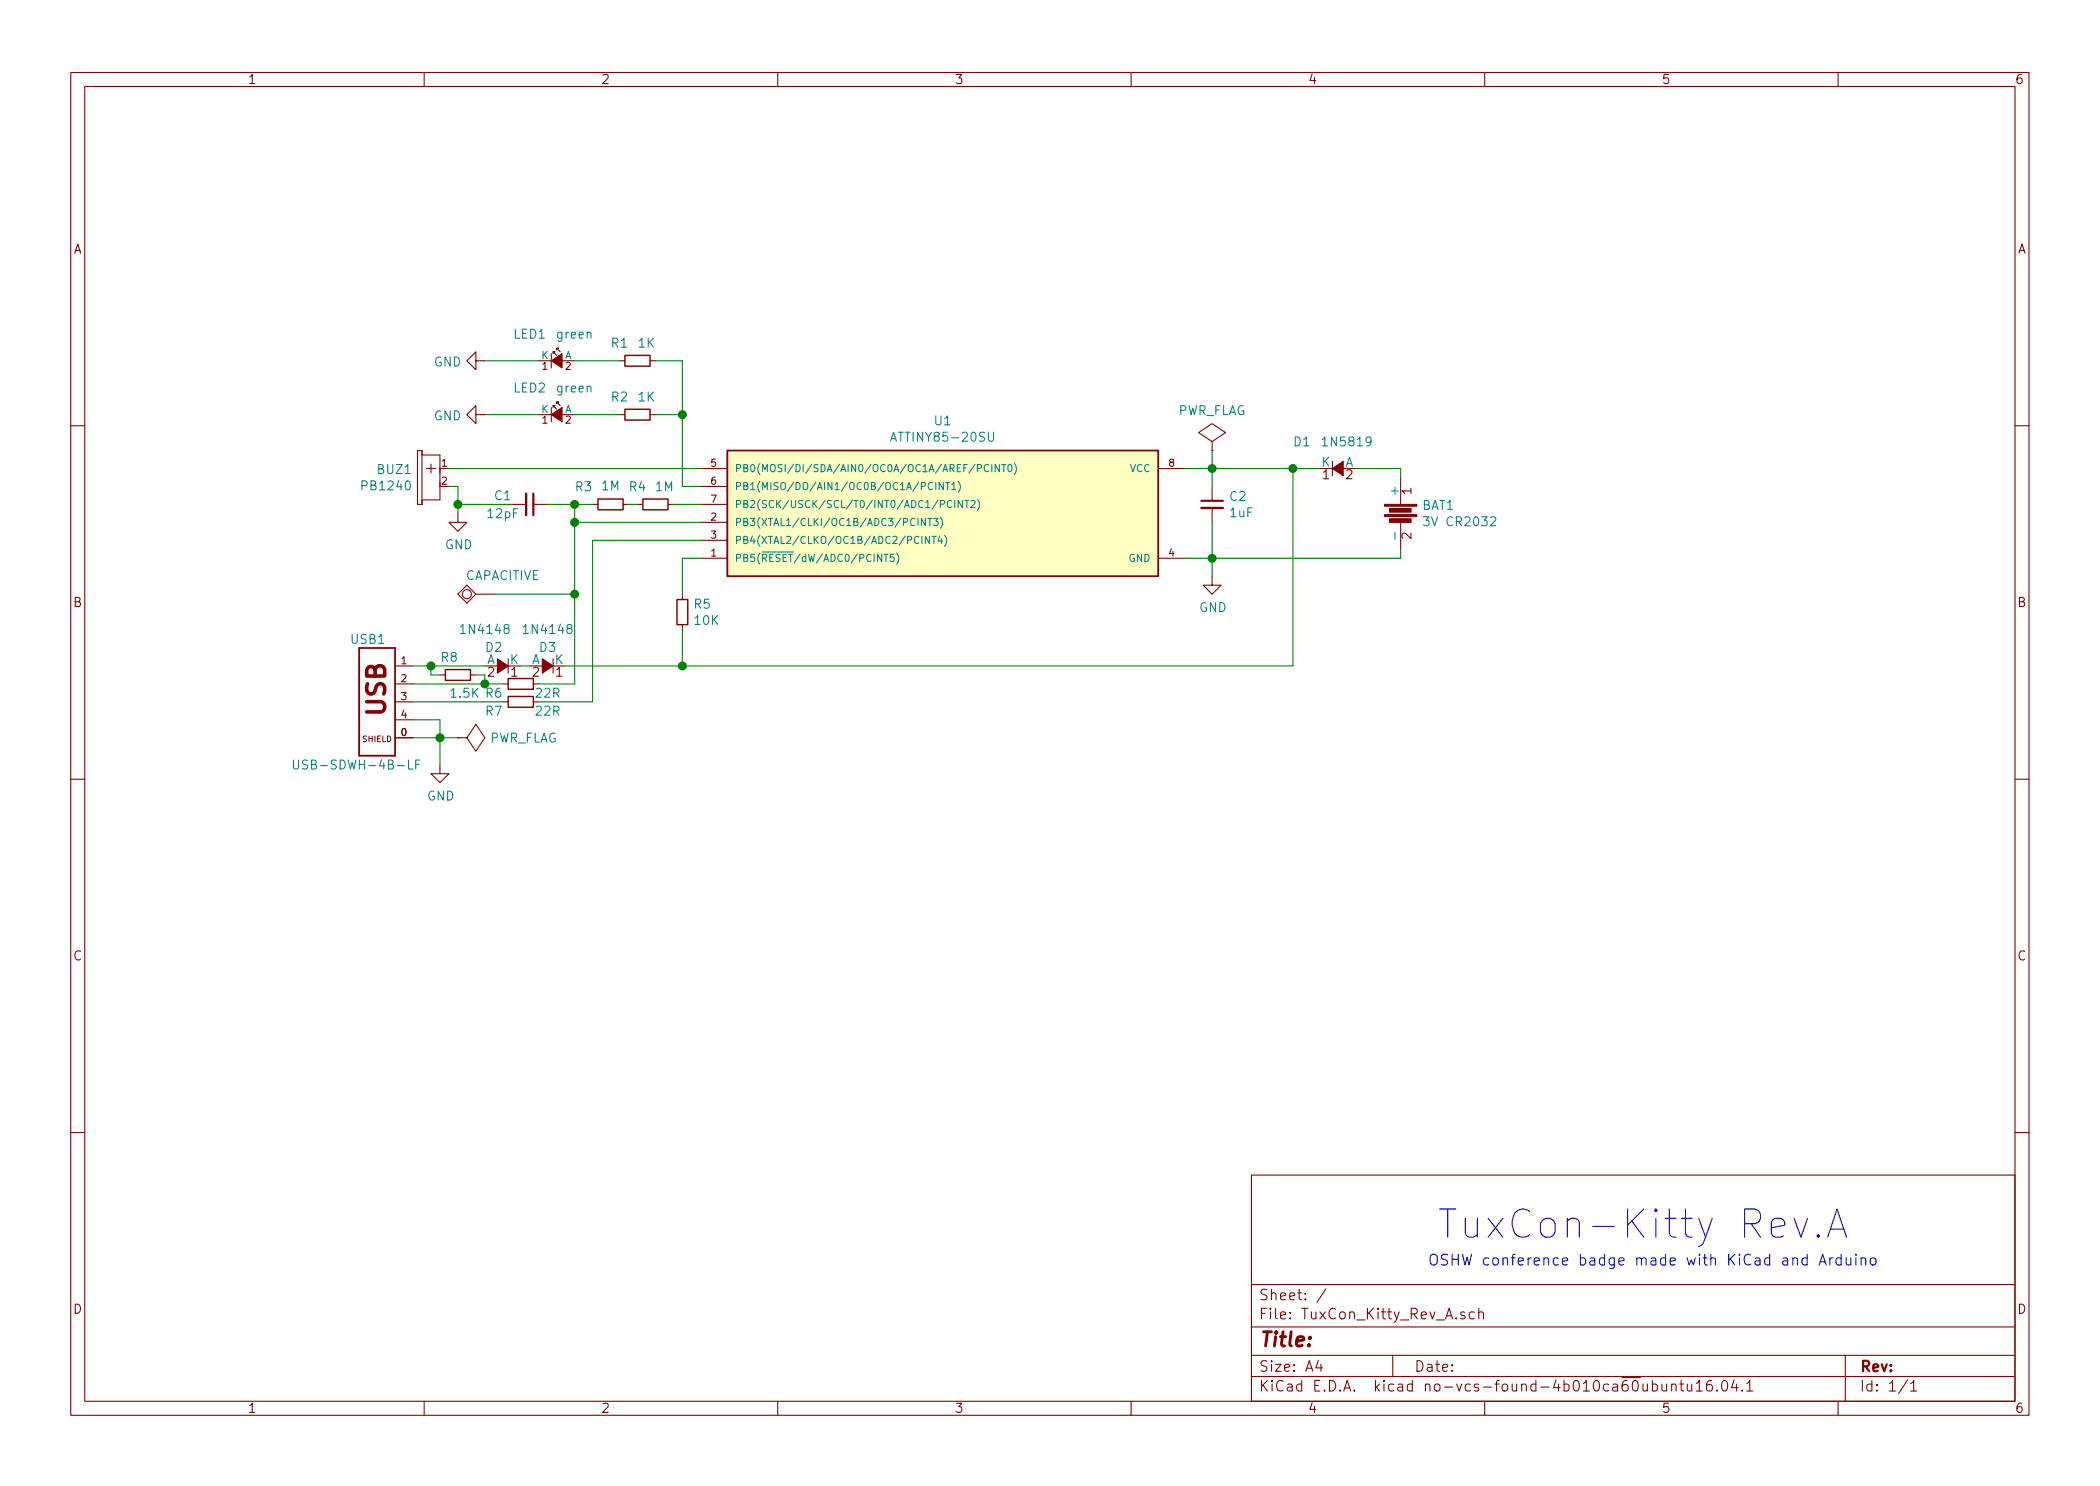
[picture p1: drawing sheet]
EESchema Schematic File Version 3
LIBS:atmel
LIBS:TuxCon_Kitty_Rev_A-cache
EELAYER 26 0
EELAYER END
$Descr A4 11693 8268
encoding utf-8
Sheet 1 1
Title ""
Date ""
Rev ""
Comp ""
Comment1 ""
Comment2 ""
Comment3 ""
Comment4 ""
$EndDescr
$Comp
L ATTINY85-20PU U1
U 1 1
P 5250 2850
F 0 "U1" H 5250 3367 50  0000 C CNN
F 1 "ATTINY85-20SU" H 5250 3276 50  0000 C CNN
F 2 "OLIMEX_IC-FP:SOIC-8" H 6250 2850 50  0001 C CIN
F 3 "" H 5250 2850 50  0001 C CNN
	1    5250 2850
	1    0    0    -1  
$EndComp
$Comp
L Buzzer_PB1221P BUZ1
U 1 1
P 2400 2700
F 0 "BUZ1" H 2502 2796 50  0000 L CNN
F 1 "PB1240" H 2502 2705 50  0000 L CNN
F 2 "OLIMEX_Other-FP:MIC" V 2500 2730 20  0001 C CNN
F 3 "" V 2400 2700 60  0000 C CNN
	1    2400 2700
	-1   0    0    -1  
$EndComp
Wire Wire Line
	2500 2600 3900 2600
Wire Wire Line
	2500 2700 2550 2700
Wire Wire Line
	2550 2700 2550 2800
Wire Wire Line
	2550 2800 2550 2850
$Comp
L GND #PWR3
U 1 1
P 2550 2850
F 0 "#PWR3" H 2550 2600 50  0001 C CNN
F 1 "GND" H 2555 2677 50  0000 C CNN
F 2 "" H 2550 2850 60  0000 C CNN
F 3 "" H 2550 2850 60  0000 C CNN
	1    2550 2850
	1    0    0    -1  
$EndComp
$Comp
L R_Small R3
U 1 1
P 3400 2800
F 0 "R3" V 3300 2650 50  0000 C CNN
F 1 "1M" V 3295 2800 50  0000 C CNN
F 2 "OLIMEX_RLC-FP:R_1206_5MIL_DWS" H 3400 2800 60  0001 C CNN
F 3 "" H 3400 2800 60  0000 C CNN
	1    3400 2800
	0    1    1    0   
$EndComp
$Comp
L C_Small C1
U 1 1
P 2950 2800
F 0 "C1" V 2900 2650 50  0000 C CNN
F 1 "12pF" V 3000 2650 50  0000 C CNN
F 2 "OLIMEX_RLC-FP:C_1206_5MIL_DWS" H 2950 2800 60  0001 C CNN
F 3 "" H 2950 2800 60  0000 C CNN
	1    2950 2800
	0    1    1    0   
$EndComp
Wire Wire Line
	2850 2800 2550 2800
Connection ~ 2550 2800
Wire Wire Line
	3900 2900 3200 2900
Wire Wire Line
	3200 2800 3200 2900
Wire Wire Line
	3200 2900 3200 3300
Wire Wire Line
	3200 3300 3200 3800
Connection ~ 3200 2800
Wire Wire Line
	3200 3300 2750 3300
Connection ~ 3200 2900
$Comp
L TESTPAD CAPACITIVE
U 1 1
P 2650 3300
F 0 "CAPACITIVE" H 2500 3200 50  0000 C CNN
F 1 "TESTPAD" H 2550 3185 50  0001 L BNN
F 2 "OLIMEX_TestPoints-FP:TP_SMD_10.00x8.00mm" H 2410 3225 20  0001 C CNN
F 3 "" V 2650 3300 60  0000 C CNN
	1    2650 3300
	-1   0    0    1   
$EndComp
$Comp
L C_Small C2
U 1 1
P 6750 2800
F 0 "C2" H 6842 2846 50  0000 L CNN
F 1 "1uF" H 6842 2755 50  0000 L CNN
F 2 "OLIMEX_RLC-FP:C_1206_5MIL_DWS" H 6750 2800 60  0001 C CNN
F 3 "" H 6750 2800 60  0000 C CNN
	1    6750 2800
	1    0    0    -1  
$EndComp
Wire Wire Line
	6600 2600 6750 2600
Wire Wire Line
	6750 2600 7200 2600
Wire Wire Line
	7200 2600 7350 2600
Wire Wire Line
	6750 2500 6750 2600
Wire Wire Line
	6750 2600 6750 2700
Wire Wire Line
	6600 3100 6750 3100
Wire Wire Line
	6750 3100 7800 3100
$Comp
L USB_A_VERTICAL USB1
U 1 1
P 2100 3900
F 0 "USB1" H 2050 4250 50  0000 L CNN
F 1 "USB-SDWH-4B-LF" H 1850 3550 50  0000 L CNN
F 2 "OLIMEX_Connectors-FP:USB_Mini-B" H 2130 4050 20  0001 C CNN
F 3 "" H 2100 3900 60  0000 C CNN
	1    2100 3900
	-1   0    0    -1  
$EndComp
$Comp
L R_Small R6
U 1 1
P 2900 3800
F 0 "R6" V 2950 3650 50  0000 C CNN
F 1 "22R" V 2950 3950 50  0000 C CNN
F 2 "OLIMEX_RLC-FP:R_1206_5MIL_DWS" H 2900 3800 60  0001 C CNN
F 3 "" H 2900 3800 60  0000 C CNN
	1    2900 3800
	0    1    1    0   
$EndComp
$Comp
L R_Small R7
U 1 1
P 2900 3900
F 0 "R7" V 2950 3750 50  0000 C CNN
F 1 "22R" V 2950 4050 50  0000 C CNN
F 2 "OLIMEX_RLC-FP:R_1206_5MIL_DWS" H 2900 3900 60  0001 C CNN
F 3 "" H 2900 3900 60  0000 C CNN
	1    2900 3900
	0    1    1    0   
$EndComp
Wire Wire Line
	2800 3800 2700 3800
Wire Wire Line
	2700 3800 2300 3800
Wire Wire Line
	2300 3900 2800 3900
Wire Wire Line
	3200 3800 3000 3800
Connection ~ 3200 3300
Wire Wire Line
	3000 3900 3300 3900
Wire Wire Line
	3300 3900 3300 3000
Wire Wire Line
	3300 3000 3900 3000
Wire Wire Line
	3800 2700 3900 2700
Wire Wire Line
	3800 2000 3800 2300
Wire Wire Line
	3800 2300 3800 2700
Wire Wire Line
	3800 2000 3650 2000
$Comp
L R_Small R1
U 1 1
P 3550 2000
F 0 "R1" V 3450 1900 50  0000 C CNN
F 1 "1K" V 3450 2050 50  0000 C CNN
F 2 "OLIMEX_RLC-FP:R_1206_5MIL_DWS" H 3550 2000 60  0001 C CNN
F 3 "" H 3550 2000 60  0000 C CNN
	1    3550 2000
	0    1    1    0   
$EndComp
$Comp
L LED_Small LED1
U 1 1
P 3100 2000
F 0 "LED1" H 2950 2150 50  0000 C CNN
F 1 "green" H 3200 2150 50  0000 C CNN
F 2 "OLIMEX_LEDs-FP:LED-3mm-PTH-KA" V 3100 2000 60  0001 C CNN
F 3 "" V 3100 2000 60  0000 C CNN
	1    3100 2000
	1    0    0    -1  
$EndComp
Wire Wire Line
	3200 2000 3450 2000
Wire Wire Line
	3000 2000 2700 2000
$Comp
L GND #PWR1
U 1 1
P 2700 2000
F 0 "#PWR1" H 2700 1750 50  0001 C CNN
F 1 "GND" V 2705 1872 50  0000 R CNN
F 2 "" H 2700 2000 60  0000 C CNN
F 3 "" H 2700 2000 60  0000 C CNN
	1    2700 2000
	0    1    1    0   
$EndComp
Wire Wire Line
	3800 2300 3650 2300
$Comp
L R_Small R2
U 1 1
P 3550 2300
F 0 "R2" V 3450 2200 50  0000 C CNN
F 1 "1K" V 3450 2350 50  0000 C CNN
F 2 "OLIMEX_RLC-FP:R_1206_5MIL_DWS" H 3550 2300 60  0001 C CNN
F 3 "" H 3550 2300 60  0000 C CNN
	1    3550 2300
	0    1    1    0   
$EndComp
$Comp
L LED_Small LED2
U 1 1
P 3100 2300
F 0 "LED2" H 2950 2450 50  0000 C CNN
F 1 "green" H 3200 2450 50  0000 C CNN
F 2 "OLIMEX_LEDs-FP:LED-3mm-PTH-KA" V 3100 2300 60  0001 C CNN
F 3 "" V 3100 2300 60  0000 C CNN
	1    3100 2300
	1    0    0    -1  
$EndComp
Wire Wire Line
	3200 2300 3450 2300
Wire Wire Line
	3000 2300 2700 2300
$Comp
L GND #PWR2
U 1 1
P 2700 2300
F 0 "#PWR2" H 2700 2050 50  0001 C CNN
F 1 "GND" V 2705 2172 50  0000 R CNN
F 2 "" H 2700 2300 60  0000 C CNN
F 3 "" H 2700 2300 60  0000 C CNN
	1    2700 2300
	0    1    1    0   
$EndComp
Connection ~ 3800 2300
$Comp
L D_Small D2
U 1 1
P 2800 3700
F 0 "D2" H 2850 3600 50  0000 C CNN
F 1 "1N4148" H 2900 3500 50  0000 C CNN
F 2 "OLIMEX_Diodes-FP:SOD80C-4148-KA" V 2800 3700 60  0001 C CNN
F 3 "" V 2800 3700 60  0000 C CNN
	1    2800 3700
	-1   0    0    1   
$EndComp
$Comp
L D_Small D3
U 1 1
P 3050 3700
F 0 "D3" H 3050 3600 50  0000 C CNN
F 1 "1N4148" H 3050 3500 50  0000 C CNN
F 2 "OLIMEX_Diodes-FP:SOD80C-4148-KA" V 3050 3700 60  0001 C CNN
F 3 "" V 3050 3700 60  0000 C CNN
	1    3050 3700
	-1   0    0    1   
$EndComp
$Comp
L D_Small D1
U 1 1
P 7450 2600
F 0 "D1" H 7250 2750 50  0000 C CNN
F 1 "1N5819" H 7500 2750 50  0000 C CNN
F 2 "OLIMEX_Diodes-FP:SOD80C-4148-KA" V 7450 2600 60  0001 C CNN
F 3 "" V 7450 2600 60  0000 C CNN
	1    7450 2600
	1    0    0    -1  
$EndComp
Connection ~ 6750 2600
Wire Wire Line
	7550 2600 7800 2600
Connection ~ 6750 3100
Wire Wire Line
	7200 3700 7200 2600
Wire Wire Line
	3150 3700 3800 3700
Wire Wire Line
	3800 3700 7200 3700
Connection ~ 7200 2600
Wire Wire Line
	2300 3700 2400 3700
Wire Wire Line
	2400 3700 2700 3700
Wire Wire Line
	2900 3700 2950 3700
Wire Wire Line
	2300 4000 2450 4000
Wire Wire Line
	2450 4000 2450 4100
Wire Wire Line
	2450 4100 2450 4250
Wire Wire Line
	2300 4100 2450 4100
Wire Wire Line
	2450 4100 2550 4100
Connection ~ 2450 4100
$Comp
L GND #PWR5
U 1 1
P 2450 4250
F 0 "#PWR5" H 2450 4000 50  0001 C CNN
F 1 "GND" H 2455 4077 50  0000 C CNN
F 2 "" H 2450 4250 60  0000 C CNN
F 3 "" H 2450 4250 60  0000 C CNN
	1    2450 4250
	1    0    0    -1  
$EndComp
Wire Wire Line
	3900 3100 3800 3100
Wire Wire Line
	3800 3100 3800 3300
$Comp
L R_Small R5
U 1 1
P 3800 3400
F 0 "R5" H 3859 3446 50  0000 L CNN
F 1 "10K" H 3859 3355 50  0000 L CNN
F 2 "OLIMEX_RLC-FP:R_1206_5MIL_DWS" H 3800 3400 60  0001 C CNN
F 3 "" H 3800 3400 60  0000 C CNN
	1    3800 3400
	1    0    0    -1  
$EndComp
Wire Wire Line
	3800 3500 3800 3700
Connection ~ 3800 3700
$Comp
L R_Small R4
U 1 1
P 3650 2800
F 0 "R4" V 3550 2700 50  0000 C CNN
F 1 "1M" V 3550 2850 50  0000 C CNN
F 2 "OLIMEX_RLC-FP:R_1206_5MIL_DWS" H 3650 2800 60  0001 C CNN
F 3 "" H 3650 2800 60  0000 C CNN
	1    3650 2800
	0    1    1    0   
$EndComp
Wire Wire Line
	3750 2800 3900 2800
Wire Wire Line
	3500 2800 3550 2800
Wire Wire Line
	3050 2800 3200 2800
Wire Wire Line
	3200 2800 3300 2800
$Comp
L Battery BAT1
U 1 1
P 7800 2850
F 0 "BAT1" H 7918 2896 50  0000 L CNN
F 1 "3V CR2032" H 7918 2805 50  0000 L CNN
F 2 "OLIMEX_Connectors-FP:CR2032H_PTH" V 7800 2890 60  0001 C CNN
F 3 "" V 7800 2890 60  0000 C CNN
	1    7800 2850
	1    0    0    -1  
$EndComp
Wire Wire Line
	7800 3100 7800 3050
Wire Wire Line
	7800 2600 7800 2650
$Comp
L PWR_FLAG #FLG2
U 1 1
P 2550 4100
F 0 "#FLG2" H 2550 4195 50  0001 C CNN
F 1 "PWR_FLAG" V 2550 4278 50  0000 L CNN
F 2 "" H 2550 4100 60  0000 C CNN
F 3 "" H 2550 4100 60  0000 C CNN
	1    2550 4100
	0    1    1    0   
$EndComp
$Comp
L PWR_FLAG #FLG1
U 1 1
P 6750 2500
F 0 "#FLG1" H 6750 2595 50  0001 C CNN
F 1 "PWR_FLAG" H 6750 2724 50  0000 C CNN
F 2 "" H 6750 2500 60  0000 C CNN
F 3 "" H 6750 2500 60  0000 C CNN
	1    6750 2500
	1    0    0    -1  
$EndComp
Wire Wire Line
	6750 2900 6750 3100
Wire Wire Line
	6750 3100 6750 3200
$Comp
L GND #PWR4
U 1 1
P 6750 3200
F 0 "#PWR4" H 6750 2950 50  0001 C CNN
F 1 "GND" H 6755 3027 50  0000 C CNN
F 2 "" H 6750 3200 60  0000 C CNN
F 3 "" H 6750 3200 60  0000 C CNN
	1    6750 3200
	1    0    0    -1  
$EndComp
$Comp
L R_Small R8
U 1 1
P 2550 3750
F 0 "R8" V 2450 3650 50  0000 L CNN
F 1 "1.5K" V 2650 3700 50  0000 L CNN
F 2 "OLIMEX_RLC-FP:R_1206_5MIL_DWS" H 2550 3750 60  0001 C CNN
F 3 "" H 2550 3750 60  0000 C CNN
	1    2550 3750
	0    1    1    0   
$EndComp
Wire Wire Line
	2650 3750 2700 3750
Wire Wire Line
	2700 3750 2700 3800
Connection ~ 2700 3800
Wire Wire Line
	2450 3750 2400 3750
Wire Wire Line
	2400 3750 2400 3700
Connection ~ 2400 3700
Text Notes 8000 6900 0    157  ~ 0
TuxCon-Kitty Rev.A
Text Notes 7950 7050 0    60   ~ 0
OSHW conference badge made with KiCad and Arduino
$EndSCHEMATC
